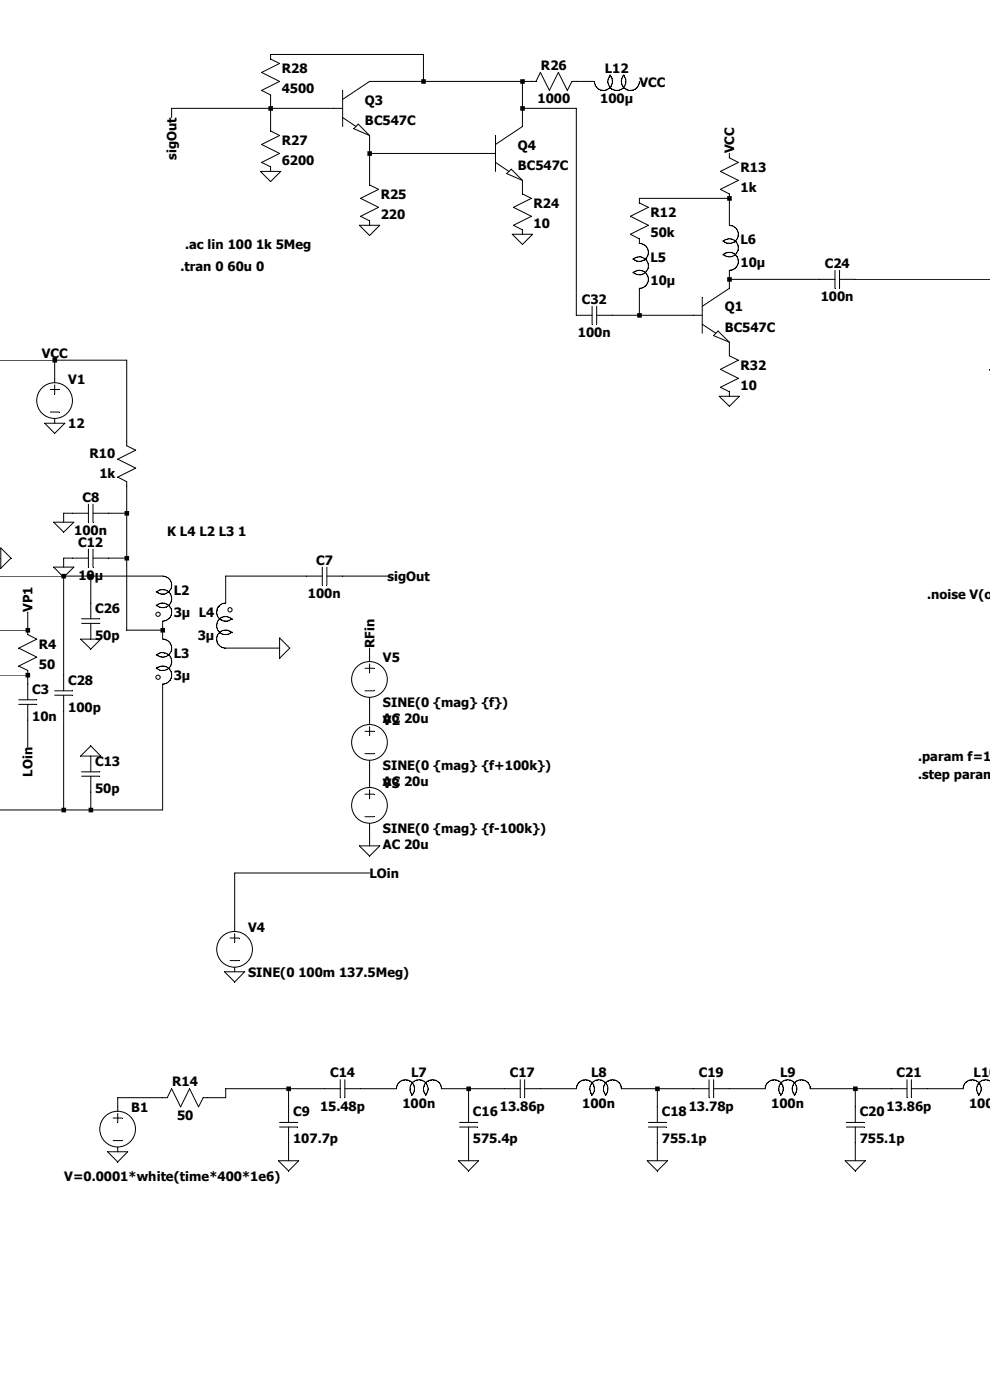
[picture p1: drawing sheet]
<svg xmlns="http://www.w3.org/2000/svg" width="210mm" height="297mm" viewBox="0 0 210 297" stroke-linecap="round" stroke-linejoin="round" font-family="sans-serif">
<g fill="none" stroke="#000" stroke-width=".21">
<path d="M72.7 19.2v7.6M89.8 17.3v-5.7h-32.4v.9l1.9 1-3.8 1.9 3.8 1.9-3.8 1.9 1.9 1v7.6l1.9 .9-3.8 1.9 3.8 2-3.8 1.9 1.9 .9v1M110.8 17.3v9.5l-5.7 3.8M129.4 15.9a1.91 1.91 0 0 1-.6 3.1 1.91 1.91 0 0 1-2.7-1.7h-4.8l-.9 1.9-2-3.8-1.9 3.8-1.9-3.8-.9 1.9h-35.3l-5.7 3.8M129.5 15.9a1.92 1.92 0 0 0 0 2.7 1.92 1.92 0 0 0 2.7 0 1.92 1.92 0 0 0 0-2.7M132.4 15.9a1.91 1.91 0 0 0 .6 3.1 1.91 1.91 0 0 0 2.6-1.7M55.2 36.4h4.4l-2.2 2.1zM72.7 23h-36.3v1.9M72.7 24.9l2.8 1.9M76 26.3l2.4 2.4-3.3-1.4zM78.4 28.7v10.5l1.9 1-3.8 1.9 3.8 1.9-3.8 1.9 1.9 1v.9M78.4 32.6h26.7"/>
<path d="M105.1 34.5l2.8 1.9M105.1 28.7v7.7M107.5 36.8l1-.9 2.3 2.4zM110.8 23h11.5v43.9h3.3M110.8 38.3v2.8l1.9 1-3.8 1.9 3.8 1.9-3.8 1.9 1.9 1v.9M154.7 32.6v.9l1.9 1-3.8 1.9 3.8 1.9-3.8 1.9 1.9 .9v6.7a1.9 1.9 0 0 1 1.8 2.6 1.9 1.9 0 0 1-3.1 .7M76.2 47.8h4.4l-2.2 2.2zM108.7 49.7h4.3l-2.2 2.2zM134.3 55a1.92 1.92 0 0 1 2.7 0 1.92 1.92 0 0 1 0 2.7 1.92 1.92 0 0 1-2.7 0M134.3 57.9a1.91 1.91 0 0 1 3.1 .6 1.91 1.91 0 0 1-1.8 2.7v5.7M153.4 54.1a1.9 1.9 0 0 1 3.1 .6 1.9 1.9 0 0 1-1.8 2.7v3.8l-5.7 3.8M153.4 51.2a1.9 1.9 0 0 1 2.7 0 1.9 1.9 0 0 1 0 2.7 1.9 1.9 0 0 1-2.7 0"/>
<path d="M154.7 42.1h-19.1v1l1.9 .9-3.8 1.9 3.8 1.9-3.8 1.9 1.9 1v.9a1.9 1.9 0 0 1 1.9 2.1 1.9 1.9 0 0 1-2.2 1.7l-1-.5M154.7 59.3h22.4M177.1 57.4v3.8M178.1 59.3h32M178.1 57.4v3.8M-.1 76.4h27v18.2l1.9 .9-3.8 1.9 3.8 1.9-3.8 1.9 1.9 1v31.5h7.6M11.6 76.4v4.8M125.6 65v3.8M126.6 66.9h22.4M126.6 65v3.8M149 68.8l2.8 1.9M149 63.1v7.6"/>
<path d="M152.3 70.2l2.4 2.4-3.3-1.4zM154.7 72.6v2.9l1.9 .9-3.8 2 3.8 1.9-3.8 1.9 1.9 .9v1M210.1 78.4h-.3l.3 .2M9.5 89.8h4.3l-2.2 2.1zM10.7 82.6h1.9M10.7 87.4h1.9M11.6 81.7v1.9M11.6 88.8v1M152.6 84.1h4.2l-2.1 2.1zM-.1 118.4h.3M.2 116.2l2.1 2.2-2.1 2.2zM11.4 110.8h4.3l-2.2 2.1z"/>
<path d="M18.8 108.9h-5.3v1.9M18.8 107v3.8M18.8 116.5v3.8M18.8 118.4h-5.3v1.9M19.7 108.9h7.2M19.7 107v3.8M19.7 116.5v3.8M19.7 118.4h7.2M-.1 122.2h34.6a1.92 1.92 0 0 1 1.8 2.7 1.92 1.92 0 0 1-3.2 .6M0 133.7h5.9M5.9 129.9v4.7l1.9 1-3.8 1.9 3.8 1.9-3.8 1.9 1.9 .9v6.3M11.4 120.3h4.3l-2.2 2.2z"/>
<path d="M13.5 122.2v24.4M17.1 135.6h4.3l-2.1 2.1zM17.3 131.3h3.9M17.3 132.2h3.9M19.3 122.2v9.1M19.3 132.2v3.4M33.1 125.6a1.92 1.92 0 0 1 2.8 0 1.92 1.92 0 0 1 0 2.8 1.92 1.92 0 0 1-2.8 0M33.1 128.5a1.91 1.91 0 0 1 3.2 .6 1.91 1.91 0 0 1-1.8 2.7v3.8a1.91 1.91 0 0 1 1.8 2.6 1.91 1.91 0 0 1-3.2 .7M33.1 139a1.91 1.91 0 0 1 2.8 0 1.91 1.91 0 0 1 0 2.7 1.91 1.91 0 0 1-2.8 0M49.2 131.4a1.92 1.92 0 0 0-2.7 0 1.92 1.92 0 0 0 0 2.7 1.92 1.92 0 0 0 2.7 0M49.2 134.2a1.92 1.92 0 0 0-3.1 .6 1.92 1.92 0 0 0 1.8 2.7h11.4M59.3 135.3l2.2 2.2-2.2 2.2z"/>
<path d="M68.4 122.2h-20.5v5.7a1.92 1.92 0 0 0-1.8 2.7 1.92 1.92 0 0 0 3.1 .6M68.4 120.3v3.8M69.3 122.2h12.9M69.3 120.3v3.8M78.4 137.5v2.8M0 143.2h5.9M4 148.5h3.8M4 149.4h3.8M5.9 149.4v9.1M11.6 146.6h3.8M11.6 147.5h3.8M13.5 147.5v24.3"/>
<path d="M33.1 141.9a1.91 1.91 0 0 1 3.2 .6 1.91 1.91 0 0 1-1.8 2.6v26.7h-34.6M77.4 155.2h1.9M77.4 159.9h1.9M77.4 146.6h1.9M77.4 141.8h1.9M78.4 140.8v1.9M78.4 148v5.7M78.4 154.2v1.9M17.1 160.4l2.2-2.2 2.1 2.2zM17.3 163.7h3.9M17.3 164.7h3.9M19.3 160.4v3.3"/>
<path d="M19.3 164.7v7.1M76.2 179.5h4.4l-2.2 2.1zM77.4 168.5h1.9M77.4 173.3h1.9M78.4 161.3v5.7M78.4 167.6v1.9M78.4 174.7v4.8M48.8 199h1.9M49.8 198.1v1.9M78.4 185.2h-28.6v12.4M47.6 206.2h4.3l-2.1 2.1zM48.8 203.8h1.9"/>
<path d="M49.8 205.2v1M24 237.2h1.9M25 236.2v1.9M59.3 238.1h3.8M59.3 239.1h3.8M61.2 231v7.1M61.2 239.1v7.2M72.2 231h-24.3v1.9h-4.8l-1 1.9-1.9-3.8-1.9 3.8-1.9-3.8-.9 1.9h-10.5v2.9M72.2 229.1v3.8M73.2 231h10.9a1.91 1.91 0 0 1 2.7-1.8 1.91 1.91 0 0 1 .6 3.1M73.2 229.1v3.8M87.5 232.3a1.91 1.91 0 0 1 0-2.7 1.91 1.91 0 0 1 2.8 0 1.91 1.91 0 0 1 0 2.7"/>
<path d="M97.5 238.1h3.8M97.5 239.1h3.8M99.4 231v7.1M99.4 239.1v7.2M110.4 231h-16.8a1.9 1.9 0 0 0-2.6-1.8 1.9 1.9 0 0 0-.6 3.1M110.4 229.1v3.8M111.3 231h11a1.91 1.91 0 0 1 2.6-1.8 1.91 1.91 0 0 1 .6 3.1M111.3 229.1v3.8M125.7 232.3a1.91 1.91 0 0 1 0-2.7 1.91 1.91 0 0 1 2.7 0 1.91 1.91 0 0 1 0 2.7M137.5 238.1h3.9M137.5 239.1h3.9M139.4 231v7.1"/>
<path d="M139.4 239.1v7.2M150.4 231h-18.6a1.9 1.9 0 0 0-2.6-1.8 1.9 1.9 0 0 0-.6 3.1M150.4 229.1v3.8M151.4 231h10.9a1.91 1.91 0 0 1 2.7-1.8 1.91 1.91 0 0 1 .6 3.1M151.4 229.1v3.8M165.8 232.3a1.91 1.91 0 0 1 0-2.7 1.91 1.91 0 0 1 2.7 0 1.91 1.91 0 0 1 0 2.7M179.5 238.1h3.8M179.5 239.1h3.8M181.4 231v7.1M181.4 239.1v7.2M192.4 231h-20.5a1.9 1.9 0 0 0-2.7-1.8 1.9 1.9 0 0 0-.6 3.1M192.4 229.1v3.8"/>
<path d="M193.3 231h11a1.9 1.9 0 0 1 2.7-1.8 1.9 1.9 0 0 1 .6 3.1M193.3 229.1v3.8M210.1 229.4a1.9 1.9 0 0 0-2.5 .4 1.9 1.9 0 0 0 .1 2.5M22.8 244.3h4.3l-2.1 2.2zM24 242h1.9M25 243.4v.9M59.1 246.3h4.3l-2.2 2.1zM97.2 246.3h4.3l-2.1 2.1zM137.3 246.3h4.3l-2.2 2.1zM179.3 246.3h4.3l-2.2 2.1z"/>
<circle cx="11.6" cy="85" r="3.8"/>
<circle cx="33.5" cy="130.3" r=".46"/>
<circle cx="48.8" cy="129.4" r=".46"/>
<circle cx="33.5" cy="143.7" r=".46"/>
<circle cx="78.4" cy="144.1" r="3.8"/>
<circle cx="78.4" cy="157.5" r="3.8"/>
<circle cx="78.4" cy="170.9" r="3.8"/>
<circle cx="49.8" cy="201.4" r="3.8"/>
<circle cx="25" cy="239.5" r="3.8"/>
</g>
<path d="M5.4 133.2h1v1h-1zM5.4 142.7h1v1h-1zM11.1 75.9h1v1h-1zM13 121.8h1v.9h-1zM13 171.4h1v.9h-1zM18.8 121.8h1v.9h-1zM18.8 171.4h1v.9h-1zM26.4 108.4h1v1h-1zM26.4 117.9h1v1h-1zM34 133.2h1v1h-1zM56.9 22.5h1v1h-1zM60.7 230.5h1v1h-1zM77.9 32.1h1v1h-1zM89.4 16.8h.9v1h-.9zM98.9 230.5h1v1h-1zM110.4 16.8h.9v1h-.9zM110.4 22.5h.9v1h-.9zM135.2 66.4h.9v1h-.9zM139 230.5h1v1h-1zM154.3 41.6h.9v1h-.9zM154.3 58.8h.9v1h-.9zM181 230.5h.9v1h-.9z" fill-rule="evenodd" fill="#000"/>
<g font-size="2.7">
<text x="59.8" y="15.5">R28</text>
<text x="114.8" y="14.8">R26</text>
<text x="128.3" y="15.4">L12</text>
<text x="59.8" y="19.8">4500</text>
<text x="77.4" y="22.2">Q3</text>
<text x="114" y="21.9">1000</text>
<text x="127.3" y="21.9">100µ</text>
<text x="135.6" y="18.4">VCC</text>
<text x="77.4" y="26.5">BC547C</text>
<text x="37.4" y="33.9" transform="rotate(-90 37.4 33.9)">sigOut</text>
<text x="59.8" y="30.8">R27</text>
<text x="59.8" y="35.1">6200</text>
<text x="109.9" y="31.8">Q4</text>
<text x="155.7" y="32.6" transform="rotate(-90 155.7 32.6)">VCC</text>
<text x="109.9" y="36">BC547C</text>
<text x="157.1" y="36.5">R13</text>
<text x="157.1" y="40.8">1k</text>
<text x="80.8" y="42.2">R25</text>
<text x="80.8" y="46.5">220</text>
<text x="113.2" y="44.2">R24</text>
<text x="138" y="46.1">R12</text>
<text x="39.3" y="52.7">.ac lin 100 1k 5Meg</text>
<text x="113.2" y="48.4">10</text>
<text x="138" y="50.3">50k</text>
<text x="157.1" y="51.8">L6</text>
<text x="38.3" y="57.5">.tran 0 60u 0</text>
<text x="138" y="55.6">L5</text>
<text x="157.1" y="56.6">10µ</text>
<text x="175" y="56.8">C24</text>
<text x="123.4" y="64.4">C32</text>
<text x="138" y="60.4">10µ</text>
<text x="174.1" y="63.9">100n</text>
<text x="122.6" y="71.5">100n</text>
<text x="153.8" y="66.1">Q1</text>
<text x="153.8" y="70.4">BC547C</text>
<text x="8.8" y="75.9">VCC</text>
<text x="14.5" y="81.4">V1</text>
<text x="157.1" y="78.5">R32</text>
<text x="157.1" y="82.8">10</text>
<text x="14.5" y="90.9">12</text>
<text x="19" y="97.1">R10</text>
<text x="21.1" y="101.4">1k</text>
<text x="17.5" y="106.4">C8</text>
<text x="15.7" y="113.5">100n</text>
<text x="35.5" y="113.8">K L4 L2 L3 1</text>
<text x="16.6" y="116">C12</text>
<text x="67.1" y="119.8">C7</text>
<text x="16.6" y="123.1">10µ</text>
<text x="82.2" y="123.3">sigOut</text>
<text x="6.9" y="129.9" transform="rotate(-90 6.9 129.9)">VP1</text>
<text x="20.2" y="130">C26</text>
<text x="36.9" y="126.2">L2</text>
<text x="36.9" y="131">3µ L4</text>
<text x="65.3" y="126.9">100n</text>
<text x="196.7" y="127.1">.noise V(ou</text>
<text x="8.3" y="137.6">R4</text>
<text x="20.2" y="135.7">50p</text>
<text x="42" y="135.7">3µ</text>
<text x="79.4" y="137.5" transform="rotate(-90 79.4 137.5)">RFin</text>
<text x="8.3" y="141.9">50</text>
<text x="36.9" y="139.5">L3</text>
<text x="81.2" y="140.5">V5</text>
<text x="6.9" y="147.2">C3</text>
<text x="14.5" y="145.3">C28</text>
<text x="36.9" y="144.3">3µ</text>
<text x="6.9" y="152.9">10n</text>
<text x="14.5" y="151">100p</text>
<text x="81.2" y="153.8">V2</text>
<text x="81.2" y="153.4">AC 20u</text>
<text x="81.2" y="150">SINE(0 {mag} {f})</text>
<text x="194.8" y="161.5">.param f=13</text>
<text x="6.9" y="164.8" transform="rotate(-90 6.9 164.8)">LOin</text>
<text x="20.2" y="162.4">C13</text>
<text x="81.2" y="166.8">AC 20u</text>
<text x="81.2" y="163.4">SINE(0 {mag} {f+100k})</text>
<text x="81.2" y="167.2">V3</text>
<text x="194.8" y="165.3">.step param</text>
<text x="20.2" y="168.1">50p</text>
<text x="81.2" y="176.7">SINE(0 {mag} {f-100k})</text>
<text x="81.2" y="180.1">AC 20u</text>
<text x="78.4" y="186.3">LOin</text>
<text x="52.6" y="197.7">V4</text>
<text x="52.6" y="207.3">SINE(0 100m 137.5Meg)</text>
<text x="36.5" y="230.4">R14</text>
<text x="70" y="228.5">C14</text>
<text x="87.2" y="228.5">L7</text>
<text x="108.2" y="228.5">C17</text>
<text x="125.4" y="228.5">L8</text>
<text x="148.3" y="228.5">C19</text>
<text x="165.5" y="228.5">L9</text>
<text x="190.2" y="228.5">C21</text>
<text x="206.5" y="228.5">L10</text>
<text x="27.8" y="235.9">B1</text>
<text x="37.5" y="237.6">50</text>
<text x="62.2" y="236.9">C9</text>
<text x="67.9" y="235.6">15.48p</text>
<text x="85.4" y="235">100n</text>
<text x="100.3" y="236.9">C16</text>
<text x="106" y="235.6">13.86p</text>
<text x="123.5" y="235">100n</text>
<text x="140.4" y="236.9">C18</text>
<text x="146.1" y="235.6">13.78p</text>
<text x="163.6" y="235">100n</text>
<text x="182.4" y="236.9">C20</text>
<text x="188.1" y="235.6">13.86p</text>
<text x="205.6" y="235">100n</text>
<text x="62.2" y="242.6">107.7p</text>
<text x="100.3" y="242.6">575.4p</text>
<text x="140.4" y="242.6">755.1p</text>
<text x="182.4" y="242.6">755.1p</text>
<text x="13.6" y="250.4">V=0.0001*white(time*400*1e6)</text>
</g>
</svg>
